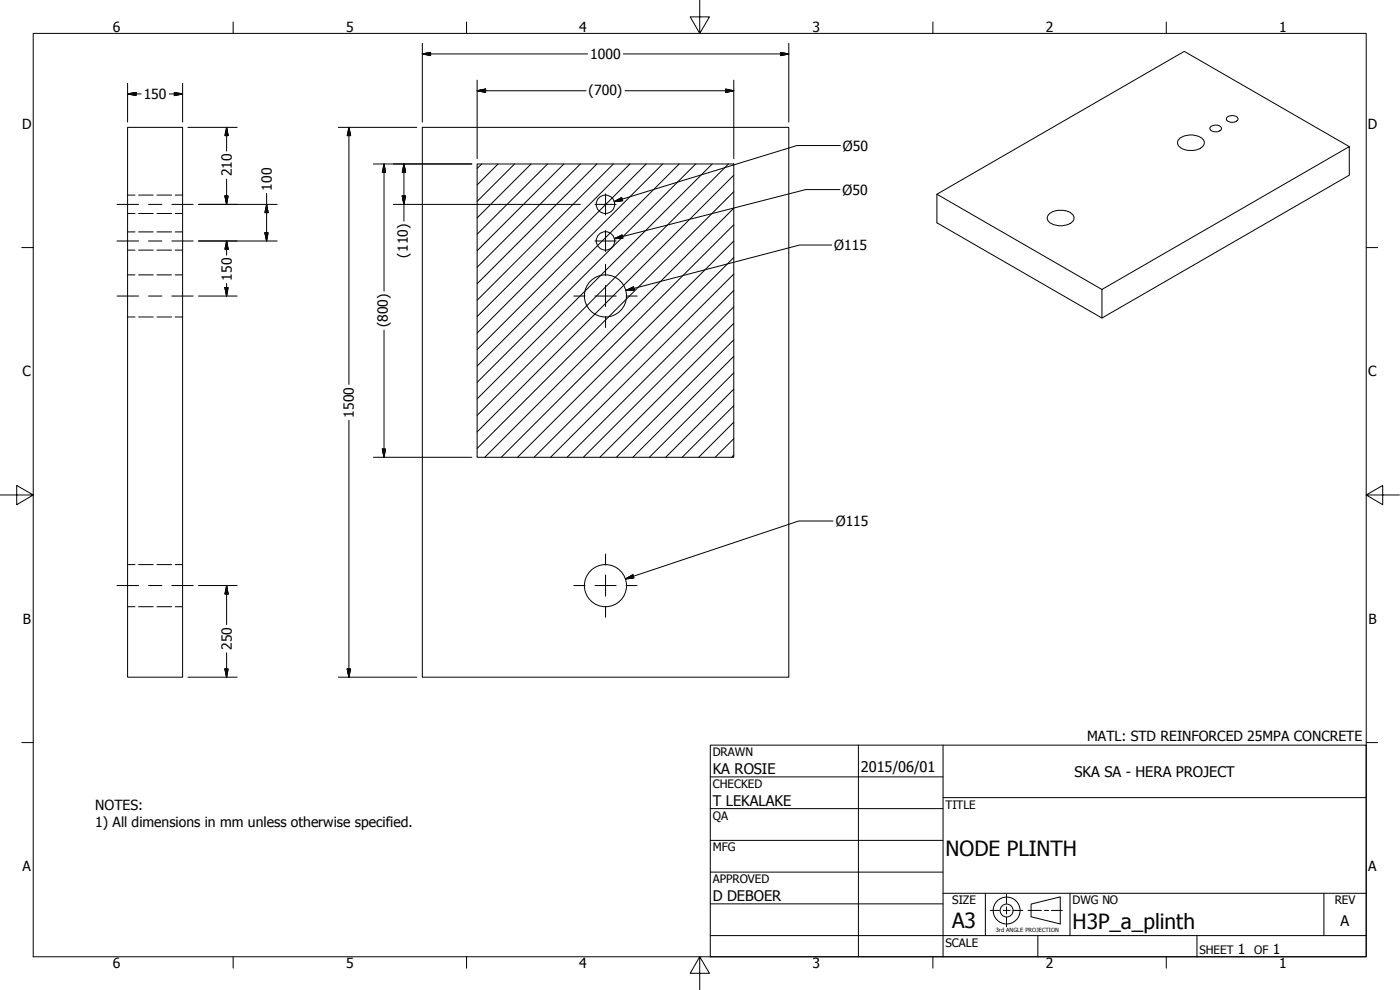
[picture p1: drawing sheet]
<svg xmlns="http://www.w3.org/2000/svg" width="420mm" height="297mm" viewBox="0 0 420 297" stroke-linecap="round" stroke-linejoin="round" font-family="sans-serif">
<!-- layer: Visible (ANSI) -->
<g fill="none" stroke="#000" stroke-width=".3">
<path d="M38.3 38.2h16.5v165h-16.5zM126.7 38.2h110v165h-110zM363.5 37.9a2.06 2.06 0 0 1 3.1 .7 2.04 2.04 0 0 1-3.5-.1zM368.2 35.3a2.19 2.19 0 0 1 3.3 .3 1.9 1.9 0 0 1-2.7 .9l-.7-.4zM354.1 41.5a5.5 5.5 0 0 1 7.2 .6 2.32 2.32 0 0 1-2.4 2.9 4.9 4.9 0 0 1-5.5-1.7v-.2a1.45 1.45 0 0 1 .7-1.6zM404.9 44l-49.5-28.6-74.2 42.9M314.7 64.4a5.6 5.6 0 0 1 7.4 .2 2.02 2.02 0 0 1-1.7 2.8 5.5 5.5 0 0 1-5.9-1.3 1.38 1.38 0 0 1 .2-1.7zM330.7 86.9l74.2-42.9v8.6l-74.2 42.8zM330.7 86.9l-49.5-28.6v8.6l49.5 28.5"/>
<circle cx="181.7" cy="61.3" r="2.76"/>
<circle cx="181.7" cy="72.3" r="2.76"/>
<circle cx="181.7" cy="88.8" r="6.3"/>
<circle cx="181.7" cy="175.7" r="6.3"/>
</g>
<!-- layer: Hidden (ANSI) -->
<g fill="none" stroke="#000" stroke-width=".3">
<path d="M38.3 58.5h2.2M41.6 58.5h4.4M47.1 58.5h4.4M52.6 58.5h2.2M38.3 69.6h2.2M38.3 75h2.2M38.3 64.1h2.2M41.6 69.6h4.4M41.6 75h4.4M41.6 64.1h4.4M47.1 69.6h4.4M47.1 75h4.4"/>
<path d="M47.1 64.1h4.4M52.6 69.6h2.2M52.6 75h2.2M52.6 64.1h2.2M38.3 95.1h2.2M38.3 82.5h2.2M41.6 95.1h4.4M41.6 82.5h4.4M47.1 95.1h4.4M47.1 82.5h4.4M52.6 95.1h2.2M52.6 82.5h2.2"/>
<path d="M38.3 169.4h2.2M41.6 169.4h4.4M47.1 169.4h4.4M52.6 169.4h2.2M38.3 182h2.2M41.6 182h4.4M47.1 182h4.4M52.6 182h2.2"/>
</g>
<!-- layer: Hatch (ANSI) -->
<g fill="none" stroke="#000" stroke-width=".3">
<path d="M144.6 49.2l-1.4 1.3M149.5 49.2l-6.3 6.3M154.4 49.2l-11.2 11.2M159.4 49.2l-16.2 16.2M164.3 49.2l-21.1 21.1M169.2 49.2l-26 26M174.2 49.2l-31 31M179.1 49.2l-35.9 35.9M184.1 49.2l-40.9 40.9M189 49.2l-45.8 45.8M193.9 49.2l-50.7 50.7M198.9 49.2l-55.7 55.7"/>
<path d="M203.8 49.2l-60.6 60.6M208.8 49.2l-65.6 65.5M213.7 49.2l-70.5 70.5M218.6 49.2l-75.4 75.4M220.2 57.5l-77 77M220.2 52.6l-77 77M220.2 77.3l-59.9 59.9M220.2 72.3l-64.9 64.9M220.2 67.4l-69.8 69.8M220.2 62.5l-74.7 74.7M220.2 97l-40.2 40.2M220.2 92.1l-45.1 45.1"/>
<path d="M220.2 87.2l-50 50M220.2 82.2l-55 55M220.2 116.8l-20.4 20.4M220.2 111.9l-25.3 25.3M220.2 106.9l-30.3 30.3M220.2 102l-35.2 35.2M220.2 136.5l-.6 .7M220.2 131.6l-5.6 5.6M220.2 126.7l-10.5 10.5M220.2 121.7l-15.5 15.5"/>
</g>
<!-- layer: Border (ANSI) -->
<g fill="none" stroke="#000" stroke-width=".3">
<path d="M10 10h400v277.1h-400zM70 6.6v3.4M140 6.6v3.4M210 0v10l-2.9-4.9h5.8l-2.9 4.9M280 6.6v3.4M350 6.6v3.4M6.5 74.3h3.5M410 74.3h3.4M0 148.5h10l-5-2.8v5.7l5-2.9M410 148.5l5 2.9v-5.7l-5 2.8h10M6.5 222.8h3.5M410 222.8h3.4"/>
<path d="M70 287.1v3.4M140 287.1v3.4M210 287.1l2.9 4.9h-5.8l2.9-4.9v9.9M280 287.1v3.4M350 287.1v3.4"/>
</g>
<!-- layer: Title (ANSI) -->
<g fill="none" stroke="#000" stroke-width=".3">
<path d="M213.2 223.6h196.8v63.5h-196.8zM213.2 233.1h69.8M257.6 223.6v63.5M283 239.3h127M283 223.6v63.5M213.2 242.6h69.8M213.2 252.1h69.8M213.2 261.7h69.8M213.2 271.2h69.8M283 268h127M295.7 268v12.7M321.1 268v12.7"/>
<path d="M397.3 268v12.7M213.2 280.7h196.8M311.5 280.7v6.4M359.2 280.7v6.4"/>
</g>
<!-- layer: Sketch Geometry (ANSI) -->
<g fill="none" stroke="#000" stroke-width=".3">
<path d="M143.2 49.2h77v88h-77zM297.2 273.2h2.8M301.1 273.2h2M302.1 268.3v2.8M302.1 272.1v2.1M302.1 275.3v2.8M304.2 273.2h2.8M308.5 273.2h4M309.4 271.3l8.8-2.2v8.1l-8.8-2.1zM313.4 273.2h1.3M315.5 273.2h3.3"/>
<circle cx="302.1" cy="273.2" r="4"/>
<circle cx="302.1" cy="273.2" r="1.94"/>
</g>
<!-- layer: Dimension (ANSI) -->
<g fill="none" stroke="#000" stroke-width=".3">
<path d="M126.7 16.2l2.5-.5v1zM126.7 16.2h49.6M126.7 13v23.6M187.1 16.2h49.6M234.3 15.7l2.4 .5-2.4 .5zM236.7 13v23.6M38.3 28.2l2.5-.5v1zM38.3 28.2h4.1M38.3 25v11.6M50.8 28.2h4M52.3 27.7l2.5 .5-2.5 .5zM54.8 25v11.6"/>
<path d="M56.4 38.2h14.8M68 38.2l.5 2.5h-1zM68 38.2v7.1M101.5 38.2h23.6M104.7 38.2l.5 2.5h-1zM104.7 38.2v77.2M143.2 27.2l2.5-.5v1zM143.2 27.2h32.7M143.2 24.1v23.5M187.6 27.2h32.6M217.7 26.7l2.5 .5-2.5 .5zM220.2 24.1v23.5"/>
<path d="M67.5 58.8h1l-.5 2.5zM68 53.8v7.5M80 58v14.3M112.1 49.2h29.5M115.3 49.2l.4 2.5h-1zM115.3 49.2v38.2M120.7 58.8h1l-.5 2.5zM121.2 49.2l.5 2.5h-1zM121.2 49.2v17.1M59.6 61.3h23.6M59.6 72.3h23.6M68 72.3l.5 2.5h-1z"/>
<path d="M68 72.3v4.3M79.5 69.8h1l-.5 2.5zM80 61.3l.5 2.5h-1zM118 61.3h56.2M59.6 88.8h11.6M67.5 86.3h1l-.5 2.5zM68 85v3.8M115.3 99v38.2M104.7 126.1v77.1M112.1 137.2h29.5M114.7 134.7h1l-.4 2.5zM59.6 175.7h11.6"/>
<path d="M68 175.7l.5 2.5h-1zM68 175.7v11.7M68 195.9v7.3M56.4 203.2h14.8M67.5 200.7h1l-.5 2.5zM101.5 203.2h23.6M104.2 200.7h1l-.5 2.5z"/>
</g>
<g fill="#000" stroke="#000" stroke-width=".3">
<path d="M126.7 16.2l2.5-.5zM126.7 16.2l2.5-.5v1zM234.3 16.7l2.4-.5zM234.3 15.7l2.4 .5-2.4 .5zM38.3 28.2l2.5-.5zM38.3 28.2l2.5-.5v1zM52.3 28.7l2.5-.5zM52.3 27.7l2.5 .5-2.5 .5zM143.2 27.2l2.5-.5zM143.2 27.2l2.5-.5v1zM217.7 27.7l2.5-.5zM217.7 26.7l2.5 .5-2.5 .5z"/>
<path d="M67.5 58.8l.5 2.5zM67.5 58.8h1l-.5 2.5zM68 38.2l.5 2.5zM68 38.2l.5 2.5h-1zM104.7 38.2l.5 2.5zM104.7 38.2l.5 2.5h-1zM115.3 49.2l.4 2.5zM115.3 49.2l.4 2.5h-1zM120.7 58.8l.5 2.5zM120.7 58.8h1l-.5 2.5zM121.2 49.2l.5 2.5zM121.2 49.2l.5 2.5h-1z"/>
<path d="M68 72.3l.5 2.5zM68 72.3l.5 2.5h-1zM79.5 69.8l.5 2.5zM79.5 69.8h1l-.5 2.5zM80 61.3l.5 2.5zM80 61.3l.5 2.5h-1zM67.5 86.3l.5 2.5zM67.5 86.3h1l-.5 2.5zM114.7 134.7l.6 2.5zM114.7 134.7h1l-.4 2.5zM68 175.7l.5 2.5zM68 175.7l.5 2.5h-1z"/>
<path d="M67.5 200.7l.5 2.5zM67.5 200.7h1l-.5 2.5zM104.2 200.7l.5 2.5zM104.2 200.7h1l-.5 2.5z"/>
</g>
<!-- layer: Center Mark (ANSI) -->
<g fill="none" stroke="#000" stroke-width=".3">
<path d="M181.7 58.2v6.3M178.6 61.3h6.3M178.6 72.3h6.3M181.7 69.1v6.4M181.7 79.3v3.4M172.2 88.8h3.4M178.6 88.8h6.3M181.7 85.6v6.4M181.7 95v3.3M187.9 88.8h3.3M172.2 175.7h3.4M178.6 175.7h6.3"/>
<path d="M181.7 166.2v3.3M181.7 172.5v6.4M187.9 175.7h3.3M181.7 181.9v3.3"/>
</g>
<!-- layer: Centerline (ANSI) -->
<path d="M35.1 61.3h6.5M35.1 72.3h6.5M44.6 61.3h4M44.6 72.3h4M51.6 61.3h6.4M51.6 72.3h6.4M35.1 88.8h6.5M44.6 88.8h4M51.6 88.8h6.4M35.1 175.7h6.5M44.6 175.7h4M51.6 175.7h6.4" fill="none" stroke="#000" stroke-width=".3"/>
<!-- layer: Symbol (ANSI) -->
<path d="M252.1 56.9h-10.3l-57.4 14.7M252.2 43.7h-13.1l-54.8 16.8M184.3 60.5l2.3-1.2 .3 .9zM184.4 71.6l2.3-1.1 .2 1zM249.6 73.5h-9.6l-52.2 13.7M187.8 87.2l2.3-1.1 .3 .9zM250 156.3h-10.3l-52 17.4M187.7 173.7l2.2-1.2 .3 .9z" fill="none" stroke="#000" stroke-width=".3"/>
<path d="M184.3 60.5l2.3-1.2zM184.3 60.5l2.3-1.2 .3 .9zM184.4 71.6l2.3-1.1zM184.4 71.6l2.3-1.1 .2 1zM187.8 87.2l2.3-1.1zM187.8 87.2l2.3-1.1 .3 .9zM187.7 173.7l2.2-1.2zM187.7 173.7l2.2-1.2 .3 .9z" fill="#000" stroke="#000" stroke-width=".3"/>
<g font-size="6.3">
<text x="283.8" y="257">NODE PLINTH</text>
<text x="285.8" y="278.6">A3</text>
<text x="321.9" y="278.7">H3P_a_plinth</text>
</g>
<g font-size="4.4">
<text x="213.9" y="232.2">KA ROSIE</text>
<text x="258.4" y="231.6">2015/06/01</text>
<text x="322.5" y="233">SKA SA - HERA PROJECT</text>
<text x="213.9" y="241.9">T LEKALAKE</text>
<text x="213.9" y="270.3">D DEBOER</text>
<text x="402.3" y="277.9">A</text>
</g>
<g font-size="4.2">
<text x="33.8" y="9.6">6</text>
<text x="103.9" y="9.6">5</text>
<text x="173.9" y="9.6">4</text>
<text x="243.8" y="9.6">3</text>
<text x="313.9" y="9.6">2</text>
<text x="383.9" y="9.6">1</text>
<text x="177.2" y="17.7">1000</text>
<text x="43.1" y="29.7">150</text>
<text x="176.7" y="28.4">(700)</text>
<text x="6.7" y="38.7">D</text>
<text x="410.5" y="38.7">D</text>
<text x="253" y="45.2">Ø50</text>
<text x="69.5" y="52.9" transform="rotate(-90 69.5 52.9)">210</text>
<text x="81.5" y="57.2" transform="rotate(-90 81.5 57.2)">100</text>
<text x="252.9" y="58.4">Ø50</text>
<text x="122.4" y="77.3" transform="rotate(-90 122.4 77.3)">(110)</text>
<text x="250.4" y="75">Ø115</text>
<text x="69.5" y="84.2" transform="rotate(-90 69.5 84.2)">150</text>
<text x="116.4" y="98.2" transform="rotate(-90 116.4 98.2)">(800)</text>
<text x="6.8" y="113">C</text>
<text x="410.7" y="113">C</text>
<text x="106.2" y="125.3" transform="rotate(-90 106.2 125.3)">1500</text>
<text x="250.8" y="157.8">Ø115</text>
<text x="6.9" y="187.2">B</text>
<text x="410.7" y="187.2">B</text>
<text x="69.5" y="195.1" transform="rotate(-90 69.5 195.1)">250</text>
<text x="326.3" y="222.4">MATL: STD REINFORCED 25MPA CONCRETE</text>
<text x="28.6" y="243">NOTES:</text>
<text x="28.6" y="248">1) All dimensions in mm unless otherwise specified.</text>
<text x="6.8" y="261.4">A</text>
<text x="410.7" y="261.4">A</text>
<text x="371.5" y="286.2">1</text>
<text x="382" y="286.2">1</text>
<text x="33.8" y="290.5">6</text>
<text x="103.9" y="290.5">5</text>
<text x="173.9" y="290.5">4</text>
<text x="243.8" y="290.5">3</text>
<text x="313.9" y="290.5">2</text>
<text x="383.9" y="290.5">1</text>
</g>
<g font-size="3.5">
<text x="213.9" y="226.9">DRAWN</text>
<text x="213.9" y="236.4">CHECKED</text>
<text x="213.9" y="245.9">QA</text>
<text x="283.8" y="242.6">TITLE</text>
<text x="213.9" y="255.4">MFG</text>
<text x="213.9" y="265">APPROVED</text>
<text x="285.8" y="271.3">SIZE</text>
<text x="321.9" y="271.3">DWG NO</text>
<text x="400.6" y="271.3">REV</text>
<text x="283.8" y="284">SCALE</text>
<text x="360" y="286.2">SHEET</text>
<text x="376.4" y="286.2">OF</text>
</g>
<text font-size="1.7" x="298.8" y="279.6">3rd ANGLE PROJECTION</text>
</svg>
